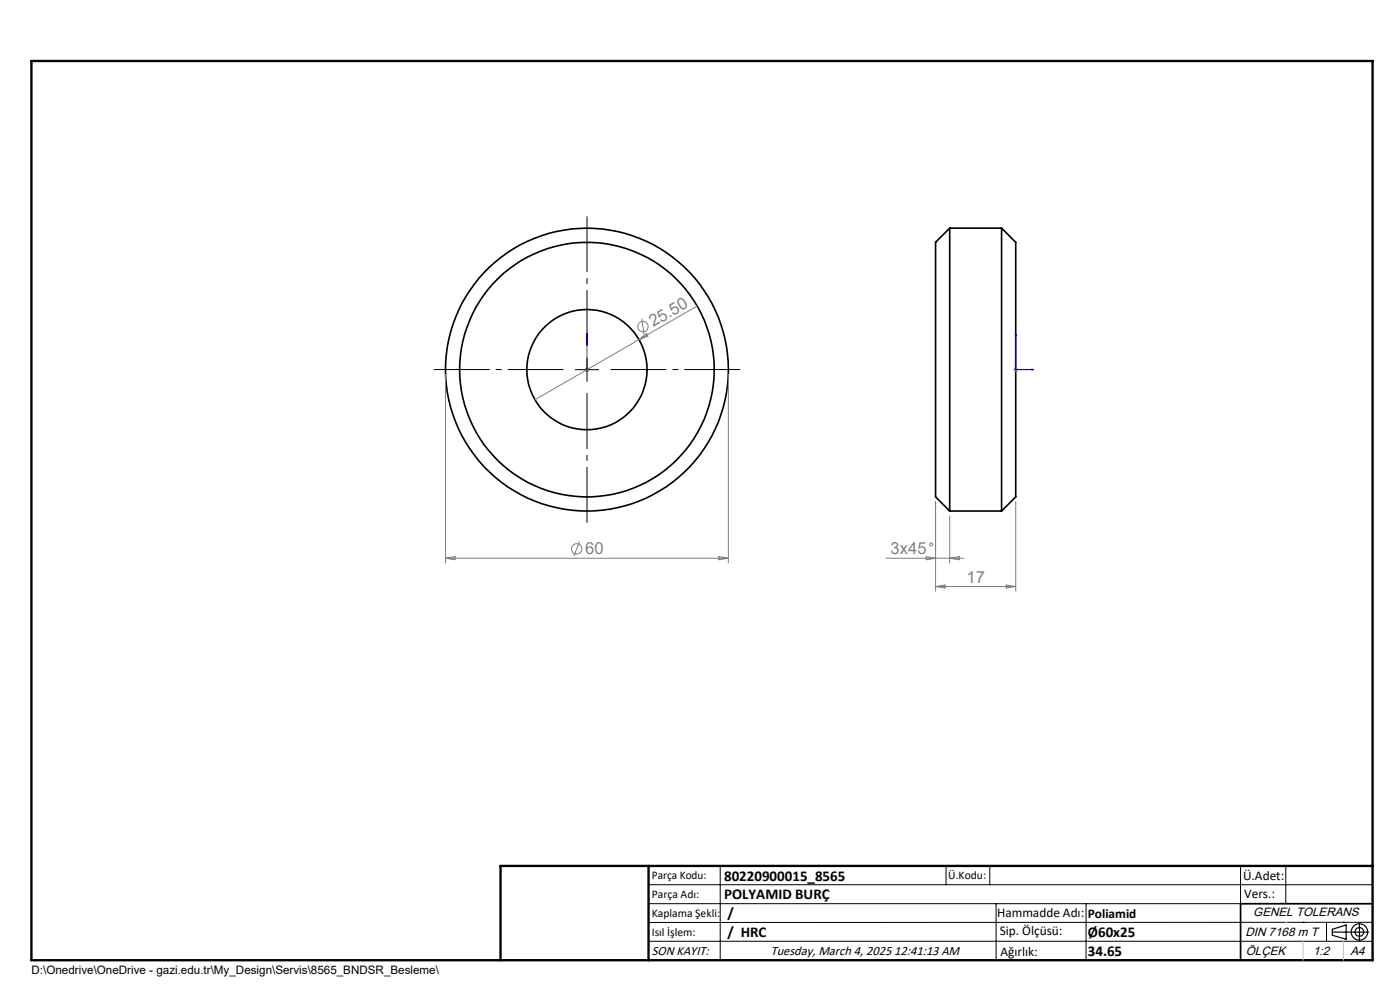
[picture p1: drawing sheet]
<svg xmlns="http://www.w3.org/2000/svg" width="297mm" height="210mm" viewBox="0 0 297 210" stroke-linecap="round" stroke-linejoin="round" font-family="sans-serif">
<g fill="none" stroke="#000" stroke-width=".35">
<path d="M201.5 48.4v60M201.5 48.4l-3 3v54l3 3M201.5 48.4h11M212.5 48.4v60M212.5 48.4l3 3v54l-3 3M201.5 108.4h11M291.2 191.7h-28v12"/>
<circle cx="124.5" cy="78.4" r="30"/>
<circle cx="124.5" cy="78.4" r="27"/>
<circle cx="124.5" cy="78.4" r="12.7"/>
</g>
<g fill="none" stroke="#808080" stroke-width=".21">
<path d="M94.5 79.4v40M124 78.4h1M124.2 78.1l.7 .7M124.5 77.9v1M124.9 78.1l-.7 .7M135.6 72l-22.1 12.8M135.6 72l1.5-1.2 .3 .5zM136.1 67.6l.5 3.4M147.9 64.9l-12.3 7.1M154.5 79.4v40M215 78.4h1M215.1 78.1l.7 .7"/>
<path d="M215.5 77.9v1M215.8 78.1l-.7 .7M94.5 118.4h60M94.5 118.4l2-.3v.6zM123 114.9l-1.3 3.1M152.5 118.1l2 .3-2 .3zM187.9 118.4h16.6M196.5 118.1l2 .3-2 .3zM198.5 106.4v19M201.5 109.4v10M201.5 118.4l2-.3v.6zM215.5 106.4v19"/>
<path d="M198.5 124.4h17M198.5 124.4l2-.3v.6zM213.5 124.1l2 .3-2 .3z"/>
<circle cx="136.4" cy="69.3" r="1.09"/>
<circle cx="122.4" cy="116.4" r="1.11"/>
<circle cx="197.5" cy="115.5" r=".32"/>
</g>
<g fill="none" stroke="#000" stroke-width=".25">
<path d="M282.6 197.7h7.8M282.6 197.1l3-.9v3l-3-.8zM288.4 195.8v3.8M106.2 203.7h185"/>
<circle cx="288.4" cy="197.7" r="1.74"/>
<circle cx="288.4" cy="197.7" r=".93"/>
</g>
<path d="M124.5 78.3v.2zM124.5 70.7v.4v-.4M124.5 78.4h.1M124.5 70.7v7.7M215.5 70.7l.1 .4h-.2zM215.5 70.7v7.7h3.8M218.9 78.3l.4 .1-.4 .1z" fill="none" stroke="#00f" stroke-width=".21"/>
<path d="M119.5 78.4h-27.5M124.5 73.4v-27.5M129.5 78.4h27.5M124.5 83.4v27.5" fill="none" stroke="#000" stroke-width=".21" stroke-dasharray="15.2 1.3 1.3 1.3" stroke-dashoffset="3.4" stroke-linecap="butt"/>
<g fill="none" stroke="#000" stroke-width=".21">
<path d="M122 78.4h5M124.5 75.9v5M137.6 187.7h153.6M137.6 191.7h153.6M137.6 199.7h153.6M152.8 183.7v20M200.7 183.7v4M210 183.7v4M211.3 191.7v12M230.4 191.7v12M263.2 183.7v20M272.8 183.7v8"/>
<path d="M276.4 195.6h.1M281.4 195.6v4.1M285 195.6h.1M291.2 195.6l-153.6 .1"/>
</g>
<path d="M6.7 12.9h284.5v190.8h-284.5zM137.6 183.7v20M291.2 183.7h-185v20" fill="none" stroke="#000" stroke-width=".5"/>
<path d="M276.4 199.7v4M285 199.7v4" fill="none" stroke="#c0c0c0" stroke-width=".21"/>
<path d="M272.8 195.6h.1" fill="none" stroke="#c0c0c0" stroke-width=".25"/>
<g fill="#00f">
<path d="M124.5 78.3v.2zM124.5 70.7v.4z"/>
<path d="M218.9 78.3l.4 .1-.4 .1zM215.5 70.7l.1 .4h-.2z"/>
</g>
<g font-size="3.5" fill="#808080">
<text x="138.5" y="69.4" transform="rotate(-30 138.5 69.4)">25.50</text>
<text x="124.1" y="117.6">60</text>
<text x="188.9" y="117.6">3x45</text>
<text x="205" y="123.6">17</text>
</g>
<g font-size="3.2">
<text x="153.6" y="190.8">POLYAMID BURÇ</text>
<text x="153.6" y="186.8">80220900015_8565</text>
<text x="154.3" y="194.8">/</text>
<text x="154.3" y="198.8">/ HRC</text>
<text x="230.8" y="198.7">Ø60x25</text>
<text x="230.8" y="202.8">34.65</text>
</g>
<g font-size="2.8">
<text x="263.7" y="186.7">Ü.Adet:</text>
<text x="263.9" y="190.5">Vers.:</text>
<text x="211.5" y="194.5">Hammadde Adı:</text>
<text x="230.8" y="194.7">Poliamid</text>
<text x="138.3" y="202.6">SON KAYIT:</text>
<text x="163.5" y="202.6">Tuesday, March 4, 2025 12:41:13 AM</text>
<text x="212.1" y="198.4">Sip. Ölçüsü:</text>
<text x="212.2" y="202.7">Ağırlık:</text>
</g>
<g font-size="2.6">
<text x="265.9" y="194.4">GENEL TOLERANS</text>
<text x="264.2" y="198.5">DIN 7168 m T</text>
<text x="264.3" y="202.6">ÖLÇEK</text>
<text x="278.5" y="202.6">1:2</text>
<text x="286.5" y="202.6">A4</text>
</g>
<g font-size="2.5">
<text x="138.3" y="186.4">Parça Kodu:</text>
<text x="138.3" y="190.5">Parça Adı:</text>
<text x="201.2" y="186.5">Ü.Kodu:</text>
<text x="138.3" y="194.5">Kaplama Şekli:</text>
<text x="138.3" y="198.6">Isıl İşlem:</text>
<text x="6.7" y="206.7">D:\Onedrive\OneDrive - gazi.edu.tr\My_Design\Servis\8565_BNDSR_Besleme\</text>
</g>
</svg>
